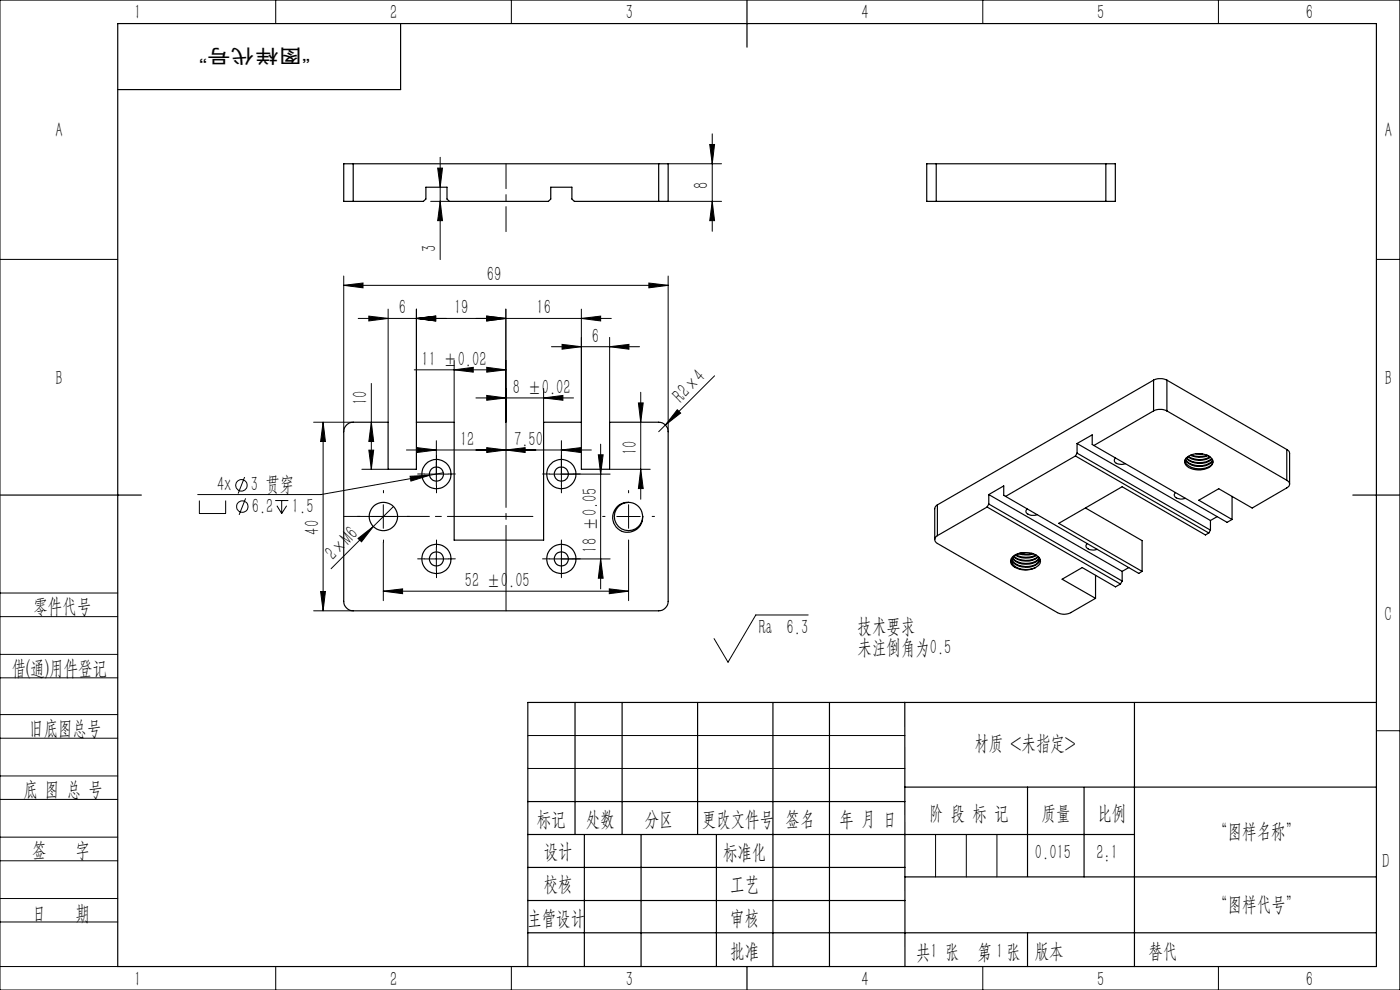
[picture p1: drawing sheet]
<svg xmlns="http://www.w3.org/2000/svg" width="297mm" height="210mm" viewBox="0 0 297 210" stroke-linecap="round" stroke-linejoin="round" font-family="sans-serif">
<g fill="none" stroke="#000" stroke-width=".21">
<path d="M0 0h297v210h-297zM58.5 0v5M108.5 0v5M208.5 0v5M258.5 0v5M92.9 35.7h1l-.5 4zM93.4 33.4v21.7M141.7 34.7h11.4M150.6 30.6h1l-.5 4.1zM151.1 28.4v20.7M0 55h25M72.9 58.6v33"/>
<path d="M91.4 42.7h3.9M93.4 42.7l.5 4.1h-1zM141.7 42.7h11.4M141.7 58.6v33M151.1 42.7l.5 4.1h-1zM292 55h5M72.9 60.5l4.1-.5v1.1zM72.9 60.5h68.8M78.2 67.1l4.1 .4-4.1 .6zM82.3 65.6v24M87.9 78.4h19.4M88.3 67.5l4.1-.4v1z"/>
<path d="M88.3 65.6v24M96.3 78.4l4.1-.5v1zM96.3 76.4v13.2M103.3 77.9l4 .5-4 .5zM103.3 67.1l4 .4-4 .6zM107.3 65.6v24M117 73.5h18.7M119.2 73.1l4.1 .4-4.1 .6zM123.3 67.5l4.1-.4v1zM123.3 65.6v24M129.3 73.5l4.1-.4v1zM129.3 71.6v18"/>
<path d="M129.7 67.5h-53.7M137.7 60l4 .5-4 .6zM151.6 79.7l-11.9 11.9M66.5 89.6h8.4M68.5 89.6l.5 4.1h-1zM68.5 89.6v40M76.8 99.5h5.5M78.2 95.5h1.1l-.5 4zM78.8 81.3v18.2M78.8 89.6l.5 4.1h-1.1zM86.2 95.5h39.2M88.5 95l4.1 .5-4.1 .5z"/>
<path d="M92.6 93.5v9.6M101 84.4h20.7M103.3 95l4 .5-4 .5zM103.3 83.9l4 .5-4 .5zM107.3 95.5l4.1-.5v1zM115.3 84.4l4.1-.5v1zM115.3 82.4v7.2M119.1 95.5l4.1-.5v1zM119.1 93.5v9.6M126.9 96.5h1.1l-.6 4.1zM127.4 94.2v30.7M129.3 99.5h8.6"/>
<path d="M135.4 85.5h1.1l-.6 4.1zM135.9 99.5l.6 4.1h-1.1zM135.9 83.2v22.7M143.7 86.9l.7 .7-3.3 2.6zM42.3 106.2v2.7h5.6v-2.7M51.9 101.2l-1.4 3.5M52.1 105.7l-1.4 3.5M58.4 106.2h2.8M58.7 107.3l1.1 1.6M59.8 106.2v2.7M60.8 107.3l-1 1.6M76 114.2l3.2-2.5-2.5 3.2z"/>
<path d="M78.8 109.6h5M79.2 111.7l-9 8.9M81.3 115.1v12.3M81.3 107.1v5M83.5 107.4l-4.3 4.3M87 101l4.1-.2-3.9 1.3zM90.1 100.6h5M90.1 118.6h5M92.6 116.1v5M94.1 100.3l-26 4.6h-26.2M116.6 100.6h12.8M116.6 118.6h12.8"/>
<path d="M119.1 116.1v5M127.4 118.6l.6 4.1h-1.1zM130.8 109.6h5M133.3 107.1v5M133.3 115.1v12.3M0 138.8h25M0 125.8h25M0 130.8h25M66.5 129.6h8.4M68 125.5h1l-.5 4.1zM81.3 125.4l4.1-.5v1zM81.3 125.4h52"/>
<path d="M129.3 124.9l4 .5-4 .5zM171.4 130.4h-11.1l-5.9 10.1-2.9-5M0 143.8h25M0 156.6h25M0 151.6h25M112 156h80M292 155h5M0 169.6h25M0 164.6h25M0 177.6h25M112 163h80M198.5 177v9"/>
<path d="M205 177v9M211.5 177v9M0 182.6h25M0 190.6h25M0 195.6h25M0 205h25M58.5 205v5M108.5 205v5M208.5 205v5M258.5 205v5"/>
<circle cx="51.2" cy="102.9" r="1.2"/>
<circle cx="51.4" cy="107.5" r="1.21"/>
</g>
<path d="M72.9 109.5h40.2" fill="none" stroke="#000" stroke-width=".21" stroke-dasharray="30.5 1.3 1.3 1.3" stroke-dashoffset="12.3"/>
<path d="M107.4 89.5v40" fill="none" stroke="#000" stroke-width=".21" stroke-dasharray="30.5 1.3 1.3 1.3" stroke-dashoffset="12.4"/>
<g fill="none" stroke="#000" stroke-width=".21" stroke-dasharray="30.5 1.3 1.3 1.3">
<path d="M92.6 98v-1.5M119.1 98v-1.5M76.4 109.5h-.5M81.4 104.5v-.5M81.4 114.5v.5M86.4 109.5h.4M90.1 100.5h-1.5M90.1 118.5h-1.5M92.6 103v1.5M92.6 116v-1.5M95.1 100.5h1.5M95.1 118.5h1.5"/>
<path d="M116.6 100.5h-1.5M116.6 118.5h-1.5M119.1 103v1.5M119.1 116v-1.5M121.6 100.5h1.5M121.6 118.5h1.5M128.4 109.5h-.5M133.4 104.5v-.5M133.4 114.5v.5M138.4 109.5h.4M92.6 121v1.5M119.1 121v1.5"/>
</g>
<path d="M107.4 34.7v14.4" fill="none" stroke="#000" stroke-width=".21" stroke-dasharray="30.5 1.3 1.3 1.3" stroke-dashoffset="25.2"/>
<g fill="none" stroke="#000" stroke-width=".25">
<path d="M25 5h267v200h-267zM85 5v14h-60M158.5 0v10M74.9 34.7h-2v8h2M74.9 34.7v8M74.9 34.7h64.8M139.7 34.7h2v8h-2M139.7 34.7v8M198.6 34.7h-2v8h2M198.6 34.7h36M198.6 34.7v8M234.6 34.7h2v8h-2"/>
<path d="M234.6 34.7v8M74.9 42.7h14.9l.5-.5v-2.5h4.5v2.5l.5 .5h21l.5-.5v-2.5h4.5v2.5l.5 .5h17.9M198.6 42.7h36M73.5 90.2a1.78 1.78 0 0 1 1.4-.6h7.4v9.9h6v-9.9h8v25h19v-25h8v9.9h6v-9.9h10.4a2.05 2.05 0 0 1 2 2v36a2.05 2.05 0 0 1-2 2h-64.8a2.05 2.05 0 0 1-2-2v-36a1.78 1.78 0 0 1 .6-1.4zM228.1 96.7l-14.8 8.6M228.1 96.7l28.3 16.4M228.5 94.1l3.2-1.9v2.1l.4 .2M228.5 94.1v2M228.5 96.1l-.4 .6M228.5 94.1l28.3 16.3M228.5 96.1l28.3 16.4M232.1 94.5l28.2 16.3 1.1-.6"/>
<path d="M236.6 97.1a.7 .7 0 0 0-.2 .8 .7 .7 0 0 0 .7 .5l.8 .1 .9-.2M244.7 80.6a3.3 3.3 0 0 1 2.8 0M244.7 87.2a3.3 3.3 0 0 1 2.8 0M244.7 80.6v6.6M244.7 87.2l-12.6 7.3M244.7 80.6l-45.8 26.5M247.5 80.6v6.6M247.5 87.2l25.5 14.7M247.5 80.6l25.5 14.7M251.4 97.7a2.87 2.87 0 0 0 2.9 1.7 2.66 2.66 0 0 0 3-1.4M251.5 97.5a3.9 3.9 0 0 0 5.7 .1 2.66 2.66 0 0 1-2.9 1.3 3.3 3.3 0 0 1-2.9-1.4M251.6 97.3a4.1 4.1 0 0 1 5.5 .1 1.41 1.41 0 0 1-1.2 2 4 4 0 0 1-4.4-.9l-.2-.5z"/>
<path d="M251.6 97.2a4 4 0 0 0 5.5 .1M251.7 97.1a4.2 4.2 0 0 0 5.3 .2M252 96.9a4.5 4.5 0 0 0 4.8 .1M252.1 96.8a4.3 4.3 0 0 0 4.5 .1M252.6 96.6a4.6 4.6 0 0 0 3.7 .1M252.7 96.5a4.7 4.7 0 0 0 3.3 0M253.7 96.3h1.4M273 95.3a.87 .87 0 0 1 .6 .9v6.5M273 95.3v6.6M0 105h30M133.3 106.6a3 3 0 0 0-3 3 3 3 0 0 0 3 3 3 3 0 0 0 3-3M133.3 106.6a3.2 3.2 0 0 0-3.3 3.1 3.2 3.2 0 0 0 3.2 3.2 3.2 3.2 0 0 0 3.1-3.3"/>
<path d="M133.3 106.6a3 3 0 0 1 3 3M198.9 113.6a.89 .89 0 0 0-.6 .9 .89 .89 0 0 0 .6 .8l25.4 14.7a3 3 0 0 0 2.9 0l5.2-3.1M198.9 107.1l-.5 .4-.1 .4v6.5M198.9 107.1v6.5M209.4 107.6l-10.5 6M209.4 107.6l28.3 16.3M209.8 104.9l3.1-1.8v2l.4 .2M209.8 104.9v2M209.8 106.9l-.4 .7M209.8 104.9l28.3 16.3M209.8 106.9l28.3 16.4M213.3 105.3l28.3 16.3 .7-.4"/>
<path d="M214.6 118.9a2.69 2.69 0 0 0 3 1.9l1.4-.2 .7-.2M214.8 118.5a4.1 4.1 0 0 0 5.3 .4l.4-.4M214.8 118.3a4 4 0 0 0 5.7 .1v-.1M215.1 118a4.2 4.2 0 0 0 5.1 0M215.4 117.8a4.5 4.5 0 0 0 4.5 0M215.6 117.7a4.7 4.7 0 0 0 4.2 0M216.1 117.5a5 5 0 0 0 3.2 0M216.4 117.4a4.7 4.7 0 0 0 2.6 0M217.5 117.2a2.68 2.68 0 0 0-2.9 1.9l.3 .9 .5 .4M217.9 108a.67 .67 0 0 0-.2 .7 .67 .67 0 0 0 .6 .5l.6 .1 1.1-.1M220.2 118.1a1.08 1.08 0 0 1-.5 1.8 4.6 4.6 0 0 1-4.8-.5l-.3-.6M220.3 118.1a4.1 4.1 0 0 1-5.3 0"/>
<path d="M220.6 118.6a2.56 2.56 0 0 1-3 1.6 3.1 3.1 0 0 1-3-1.5M230.3 107.8l12 6.9v6.5M230.6 115.3a.7 .7 0 0 0-.2 .8 .7 .7 0 0 0 .6 .4l1 .2 .7-.2M249.4 104.5a.7 .7 0 0 0-.2 .7 .7 .7 0 0 0 .6 .5l.6 .2 1.1-.2M256.4 113.1l-.7 .4-17.6-10.3-13.5 7.8 17.7 10.2M256.8 112.5l-.4 .6M256.8 110.4v2.1M258.2 109.6l-1.4 .8M261.4 105.3v4.9M273 101.9a.85 .85 0 0 1 .6 .8 .85 .85 0 0 1-.6 .8l-7.4 4.3-7-4.1-4.3 2.4 7.1 4.1M287 105h10M215.4 120.4a1.41 1.41 0 0 1-1-1.3 1.41 1.41 0 0 1 1-1.4 4.4 4.4 0 0 1 5.2 .8 1.37 1.37 0 0 1-.9 1.9"/>
<path d="M215.4 120.4a4.5 4.5 0 0 0 4.3 0M232.4 122.1v4.8M237.7 123.9l-1.1 .6-7-4.1-4.3 2.5 7.1 4M238.1 123.3l-.4 .6M238.1 121.2v2.1M239.5 120.4l-1.4 .8M122 149v28M132 149v28M148 149v28M164 149v56M176 149v56M191.9 149l.1 56"/>
<path d="M240.7 149v56M292 149h-180v56M112 177h128.7M112 170h80M124 177v28M136 177v28M152 177v28M191.9 167h100.1M218 167v18.9M230 167v19M112 197.9h180M112 184h80"/>
<path d="M112 191h80M192 186h100M218 197.9v7.1M158.5 205v5"/>
<circle cx="81.3" cy="109.6" r="3"/>
<circle cx="92.6" cy="118.6" r="3.1"/>
<circle cx="92.6" cy="118.6" r="1.51"/>
<circle cx="92.6" cy="100.6" r="1.51"/>
<circle cx="92.6" cy="100.6" r="3.1"/>
<circle cx="119.1" cy="118.6" r="3.1"/>
<circle cx="119.1" cy="118.6" r="1.51"/>
<circle cx="119.1" cy="100.6" r="1.51"/>
<circle cx="119.1" cy="100.6" r="3.1"/>
</g>
<g fill="#000">
<path d="M143.7 86.9l.7 .7-3.3 2.6zM76 114.2l3.2-2.5-2.5 3.2z"/>
<path d="M150.6 30.6h1l-.5 4.1zM151.1 42.7l.5 4.1h-1zM92.9 35.7h1l-.5 4zM93.4 42.7l.5 4.1h-1zM68.5 89.6l.5 4.1h-1zM68 125.5h1l-.5 4.1zM126.9 96.5h1.1l-.6 4.1zM127.4 118.6l.6 4.1h-1.1zM135.4 85.5h1.1l-.6 4.1zM135.9 99.5l.6 4.1h-1.1z"/>
<path d="M72.9 60.5l4.1-.5v1.1zM137.7 60l4 .5-4 .6zM81.3 125.4l4.1-.5v1zM129.3 124.9l4 .5-4 .5zM103.3 95l4 .5-4 .5zM119.1 95.5l4.1-.5v1zM88.5 95l4.1 .5-4.1 .5zM107.3 95.5l4.1-.5v1zM103.3 83.9l4 .5-4 .5zM115.3 84.4l4.1-.5v1zM96.3 78.4l4.1-.5v1zM103.3 77.9l4 .5-4 .5zM103.3 67.1l4 .4-4 .6zM123.3 67.5l4.1-.4v1zM87 101l.2 1.1 3.9-1.3z"/>
<path d="M103.3 67.1l4 .4-4 .6zM88.3 67.5l4.1-.4v1zM88.3 67.5l4.1-.4v1zM78.2 67.1l4.1 .4-4.1 .6z"/>
<path d="M119.2 73.1l4.1 .4-4.1 .6zM129.3 73.5l4.1-.4v1z"/>
<path d="M78.2 95.5h1.1l-.5 4zM78.8 89.6l.5 4.1h-1.1z"/>
</g>
<g font-size="4.4">
<text x="28.5" y="4.1">1</text>
<text x="82.7" y="4.1">2</text>
<text x="132.7" y="4.1">3</text>
<text x="182.7" y="4.1">4</text>
<text x="232.7" y="4.1">5</text>
<text x="277" y="4.1">6</text>
<text x="11.7" y="29.1">A</text>
<text x="293.8" y="29.1">A</text>
<text x="150.2" y="40" transform="rotate(-90 150.2 40)">8</text>
<text x="92.5" y="53.5" transform="rotate(-90 92.5 53.5)">3</text>
<text x="103.3" y="59.6">69</text>
<text x="84.6" y="66.7">6</text>
<text x="96.3" y="66.7">19</text>
<text x="113.8" y="66.7">16</text>
<text x="89.4" y="77.5">11 ±0.02</text>
<text x="125.6" y="72.7">6</text>
<text x="11.7" y="81.6">B</text>
<text x="108.8" y="83.5">8 ±0.02</text>
<text x="293.8" y="81.6">B</text>
<text x="77.9" y="85.9" transform="rotate(-90 77.9 85.9)">10</text>
<text x="144.5" y="85.6" transform="rotate(-45 144.5 85.6)">R2×4</text>
<text x="97.6" y="94.6">12</text>
<text x="109.1" y="94.6">7.50</text>
<text x="135.1" y="96.5" transform="rotate(-90 135.1 96.5)">10</text>
<text x="46.1" y="104.2">4x</text>
<text x="53.2" y="104.2">3 贯穿</text>
<text x="53.4" y="108.8">6.2</text>
<text x="61.9" y="108.8">1.5</text>
<text x="67.7" y="113.4" transform="rotate(-90 67.7 113.4)">40</text>
<text x="70.8" y="119" transform="rotate(-45 70.8 119)">2×M6</text>
<text x="126.6" y="117.2" transform="rotate(-90 126.6 117.2)">18 ±0.05</text>
<text x="98.6" y="124.5">52 ±0.05</text>
<text x="7.1" y="130.1">零件代号</text>
<text x="293.7" y="131.6">C</text>
<text x="161" y="134.6">Ra 6.3</text>
<text x="181.9" y="134.3">技术要求</text>
<text x="2.5" y="143.2">借(通)用件登记</text>
<text x="181.9" y="138.8">未注倒角为0.5</text>
<text x="6.2" y="155.8">旧底图总号</text>
<text x="206.7" y="159.1">材质 &lt;未指定&gt;</text>
<text x="5" y="168.9">底 图 总 号</text>
<text x="197.1" y="173.8">阶 段 标 记</text>
<text x="221" y="173.8">质量</text>
<text x="232.8" y="173.8">比例</text>
<text x="113.9" y="175.2">标记</text>
<text x="124.3" y="175.2">处数</text>
<text x="136.8" y="175.2">分区</text>
<text x="148.9" y="175.2">更改文件号</text>
<text x="166.7" y="175.2">签名</text>
<text x="178.1" y="175.2">年 月 日</text>
<text x="257.4" y="177.8">“图样名称”</text>
<text x="6.8" y="181.9">签</text>
<text x="16" y="181.9">字</text>
<text x="115.3" y="182.1">设计</text>
<text x="153.4" y="182.2">标准化</text>
<text x="219.6" y="182.1">0.015</text>
<text x="232.6" y="182.1">2:1</text>
<text x="293.2" y="184.1">D</text>
<text x="115.3" y="189">校核</text>
<text x="154.9" y="189">工艺</text>
<text x="6.8" y="195.2">日</text>
<text x="16" y="195.2">期</text>
<text x="111.9" y="196.2">主管设计</text>
<text x="154.9" y="196.2">审核</text>
<text x="257.4" y="193.2">“图样代号”</text>
<text x="154.9" y="203.1">批准</text>
<text x="194.4" y="203.4">共 张</text>
<text x="197.4" y="203.1">1</text>
<text x="207.4" y="203.4">第 张</text>
<text x="211.3" y="203.1">1</text>
<text x="219.5" y="203.1">版本</text>
<text x="243.6" y="203.1">替代</text>
<text x="28.5" y="209.1">1</text>
<text x="82.7" y="209.1">2</text>
<text x="132.7" y="209.1">3</text>
<text x="182.7" y="209.1">4</text>
<text x="232.7" y="209.1">5</text>
<text x="277" y="209.1">6</text>
</g>
<text font-size="4.1" x="65.8" y="10.4" transform="rotate(-180 65.8 10.4)">“图样代号”</text>
</svg>
